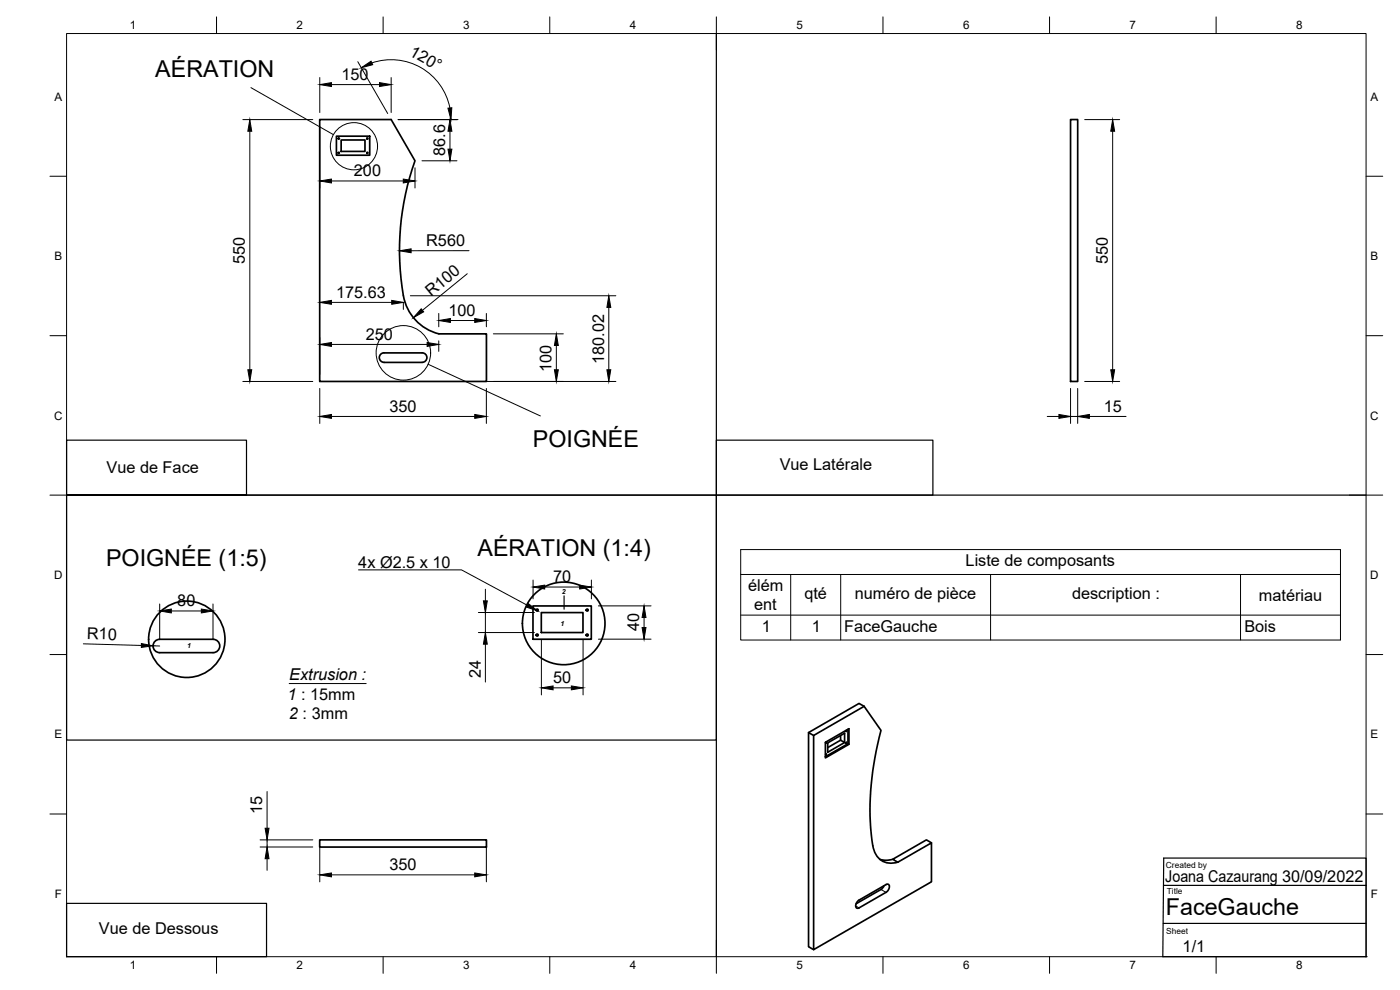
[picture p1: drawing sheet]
<svg xmlns="http://www.w3.org/2000/svg" width="420mm" height="297mm" viewBox="0 0 420 297" stroke-linecap="round" stroke-linejoin="round" font-family="sans-serif">
<!-- layer: Visible -->
<g fill="none" stroke="#000" stroke-width=".51">
<path d="M321.3 35.9h2.1v78.6h-2.1zM101 40.9h10v5.7h-10zM102.4 42h7.1v3.4h-7.1zM121.1 88.7a14.3 14.3 0 0 0 10.6 11.5h14.3v14.3h-50.1v-78.6h21.5l7.1 12.3a80 80 0 0 0-3.4 40.5M126.7 105.9h-11.4a1.43 1.43 0 0 0-1.5 1.4 1.43 1.43 0 0 0 1.5 1.4h11.4M126.7 105.9a1.43 1.43 0 0 1 1.4 1.4 1.43 1.43 0 0 1-1.4 1.4M46.5 192.4l1.4-.6h16.1a2 2 0 0 1 2 2 2 2 0 0 1-2.1 2h-16a2 2 0 0 1-1.8-1.2 2 2 0 0 1 .4-2.2zM160 181.8h17.5v10h-17.5zM162.5 183.8h12.5v6h-12.5zM254 219.2l-.1 .3zM254.5 218.8v4.3M259.3 211.9l-15.1 8.8v64.2l35.3-20.3v-11.7l-10.1 5.8"/>
<path d="M259.3 211.9l5.1 7.2a82.2 82.2 0 0 0-2.2 35.6 5.4 5.4 0 0 0 7.3 4M259.3 211.9l-1.5-.8-15.1 8.7M244.2 220.7l-1.5-.9v64.3l1.5 .8M247.9 222.7l-.1 .3zM247.9 226.2l-.1 .3zM252.3 220.7v1.4l1.2 .7v-2.8l-5.1 2.9v2.8l5.1-2.9M252.3 222.1l-3.9 2.2M254 222.7l-.1 .3zM254.8 223.3v-4.7l-7.1 4.1v4.7l7.1-4.1-.3-.2-6.8 3.9M95.9 252h50.1v2.2h-50.1zM267.9 257.8l-2.3 .3-1.6-.3M279.5 252.9l-1.5-.9-10.1 5.8 1.5 .9"/>
<path d="M265.3 265.8l-.9 1.1-7.5 4.3M265.9 265.4l-8.1 4.7M265.9 265.4a.63 .63 0 0 1 .7-.1 .63 .63 0 0 1 .3 .7l-.4 1.2-.6 .5-8.1 4.7a.63 .63 0 0 1-.7 .1 .63 .63 0 0 1-.3-.7l.2-.8 .8-.9"/>
<circle cx="101.7" cy="41.6" r=".18"/>
<circle cx="101.7" cy="45.9" r=".18"/>
<circle cx="110.2" cy="45.9" r=".18"/>
<circle cx="110.2" cy="41.6" r=".18"/>
<circle cx="56.1" cy="191.8" r="11.5"/>
<circle cx="161.2" cy="190.5" r=".31"/>
<circle cx="161.2" cy="183" r=".31"/>
<circle cx="169.2" cy="187" r="12.4"/>
<circle cx="176.2" cy="183" r=".31"/>
<circle cx="176.2" cy="190.5" r=".31"/>
</g>
<!-- layer: Visible Narrow -->
<path d="M256.8 271.8l1 .6M264.4 266.9l1.5 .8" fill="none" stroke="#000" stroke-width=".3"/>
<!-- layer: Border -->
<g fill="none" stroke="#000" stroke-width=".3">
<path d="M20 10.1h390v276.9h-390zM65 5.1v5M115 5.1v5M165 5.1v5M215 5.1v10M265 5.1v5M315 5.1v5M365 5.1v5M15 52.9h5M410 52.9h5M15 100.7h5M410 100.7h5"/>
<path d="M15 148.6h10M405 148.6h10M15 196.4h5M410 196.4h5M15 244.2h5M410 244.2h5M65 287v5M115 287v5M165 287v5M215 282.1v9.9M265 287v5M315 287v5"/>
<path d="M365 287v5"/>
</g>
<!-- layer: TitleBlock -->
<path d="M349.2 257.5h60.8v29.5h-61l.2-29.5M349.1 277.1h60.9M349.3 265.6h60.8" fill="none" stroke="#000" stroke-width=".36"/>
<circle cx="410" cy="287" r=".18" fill="#000"/>
<!-- layer: Parts Lists -->
<path d="M222.3 164.9h180v27.1h-180zM222.3 172.4h180M237.3 172.4v19.6M252.3 172.4v19.6M297.3 172.4v19.6M372.3 172.4v19.6M222.3 184.6h180" fill="none" stroke="#000" stroke-width=".3"/>
<!-- layer: Sketch1 -->
<path d="M215 10.1v276.9M215 132.1h65v16.5h-65zM20 148.6v-16.5h54v16.5h-54h390M20 148.6h195v73.4h-195zM20 271h60v16h-60z" fill="none" stroke="#000" stroke-width=".36"/>
<!-- layer: FD_Dimensions -->
<g fill="none" stroke="#000" stroke-width=".3">
<path d="M107.4 18.5l9 15.6M111.6 18.9a18 18 0 0 1 23.4 13.5M72.9 35.9h21M75 39.4v71.5M96 23.3v10.5M96 38v18.4M99.5 25.4h14.4M117.4 23.3v10.5M119.5 35.9h18M135 39.4v5.4M325.5 35.9h10.5M333.9 39.4v71.5"/>
<path d="M99.5 54.3h21.5M124.5 50.3v6.1M126.6 48.2h10.5M140.8 75.2h-17.4M99.5 90.7h18.1M121.1 90.8v2M123.1 88.7h61.7M131.7 94.1v4M135.2 96.2h7.3M140.2 82.1l-13.4 11M146 94.1v4M182.7 92.2v18.7"/>
<path d="M72.9 114.5h21M96 101.2v11.1M96 116.6v10.4M98.1 114.5h86.7M99.5 103.3h28.7M131.7 102.3v3.1M146 116.6v10.4M148.1 100.2h21M167 103.7v7.2M321.3 116.6v10.4M323.4 116.6v10.4M325.5 114.5h10.5"/>
<path d="M99.5 125h43M314.3 125h3.5M321.3 125h2.1M326.9 125h11M145.7 176.8v3.5M160 174v5.7M163.5 176.1h10.5M177.5 174v5.7M25 193.2l17.4 .5M45.9 193.8h2M47.9 181.2v10.5M51.4 183.3h9"/>
<path d="M63.9 181.2v10.5M143.6 183.8h16.8M143.6 189.8h16.8M145.7 183.8v6M145.7 193.3v11.3M162.5 191.9v16.6M175 191.9v16.6M179.6 181.8h15.8M179.6 191.8h15.8M193.3 185.3v3M166 206.4h5.5M80.2 237.5v11"/>
<path d="M78.1 252h15.8M78.1 254.1h15.8M80.2 252v2.1M80.2 257.6v3.5M96 254.1v10.5M146 254.1v10.5M99.5 262.5h43"/>
</g>
<g fill="#000" stroke="#000" stroke-width=".3">
<path d="M108.4 20.3l3-1.9 .4 1zM75 35.9l.5 3.5h-1.1zM96 25.4l3.5-.6v1.2zM113.9 24.8l3.5 .6-3.5 .6zM135 35.9l.6 3.5h-1.1zM134.4 32.5l1.2-.2-.3 3.6zM333.9 35.9l.6 3.5h-1.1zM96 54.3l3.5-.6v1.2zM121 53.7l3.5 .6-3.5 .6zM134.5 44.8h1.1l-.6 3.4zM119.9 75.3l3.5-.6v1.1zM96 90.7l3.5-.6v1.2z"/>
<path d="M117.6 90.1l3.5 .6-3.5 .6zM126.4 92.7l.7 .9-3 1.7zM131.7 96.2l3.5-.6v1.1zM142.5 95.6l3.5 .6-3.5 .5zM182.7 88.7l.6 3.5h-1.2zM74.4 110.9h1.1l-.5 3.6zM96 103.3l3.5-.5v1.1zM128.2 102.8l3.5 .5-3.5 .6zM166.4 110.9h1.2l-.6 3.6zM167 100.2l.6 3.5h-1.2zM182.1 110.9h1.2l-.6 3.6zM333.4 110.9h1.1l-.6 3.6z"/>
<path d="M96 125l3.5-.6v1.1zM142.5 124.4l3.5 .6-3.5 .5zM317.8 124.4l3.5 .6-3.5 .5zM323.4 125l3.5-.6v1.1zM160 176.1l3.5-.5v1.1zM174 175.6l3.5 .5-3.5 .6zM42.4 193.1l3.5 .7-3.5 .5zM47.9 183.3l3.5-.6v1.2zM60.4 182.7l3.5 .6-3.5 .6zM145.1 180.3h1.1l-.5 3.5zM145.7 189.8l.5 3.5h-1.1zM193.3 181.8l.6 3.5h-1.2z"/>
<path d="M192.7 188.3h1.2l-.6 3.5zM162.5 206.4l3.5-.6v1.2zM171.5 205.8l3.5 .6-3.5 .6zM80.2 254.1l.5 3.5h-1.1zM79.6 248.5h1.1l-.5 3.5zM96 262.5l3.5-.6v1.2zM142.5 261.9l3.5 .6-3.5 .6z"/>
</g>
<!-- layer: Notes -->
<path d="M86.8 205.1h23.1" fill="none" stroke="#000" stroke-width=".3"/>
<!-- layer: Detail Boundary -->
<g fill="none" stroke="#000" stroke-width=".3">
<path d="M75.3 26.3l24.8 14.1M128.5 109.3l33.7 15.5"/>
<circle cx="106.2" cy="43.9" r="7.1"/>
<circle cx="121.1" cy="105.9" r="8.2"/>
</g>
<!-- layer: Hole Notes -->
<path d="M158.6 181.1l2.8 2.2-3.4-1.1z" fill="#000" stroke="#000" stroke-width=".3"/>
<path d="M107.6 171h30.9l19.8 10.6" fill="none" stroke="#000" stroke-width=".3"/>
<!-- layer: Sketch2 -->
<path d="M169.3 178.8v4" fill="none" stroke="#000" stroke-width=".36"/>
<g font-size="7">
<text x="46.6" y="23">AÉRATION</text>
<text x="160" y="134.2">POIGNÉE</text>
<text x="143.3" y="166.8">AÉRATION (1:4)</text>
<text x="31.8" y="169.8">POIGNÉE (1:5)</text>
<text x="349.9" y="274.7">FaceGauche</text>
</g>
<g font-size="4.9">
<text x="122.6" y="16.5" transform="rotate(30 122.6 16.5)">120°</text>
<text x="102.4" y="23.9">150</text>
<text x="133.6" y="46.8" transform="rotate(-90 133.6 46.8)">86.6</text>
<text x="106.2" y="52.8">200</text>
<text x="127.9" y="73.8">R560</text>
<text x="73.5" y="79.2" transform="rotate(-90 73.5 79.2)">550</text>
<text x="332.5" y="79.2" transform="rotate(-90 332.5 79.2)">550</text>
<text x="100.9" y="89.3">175.63</text>
<text x="129.3" y="89.1" transform="rotate(-39 129.3 89.1)">R100</text>
<text x="134.6" y="94.7">100</text>
<text x="109.8" y="101.9">250</text>
<text x="165.5" y="111.5" transform="rotate(-90 165.5 111.5)">100</text>
<text x="181.3" y="109.2" transform="rotate(-90 181.3 109.2)">180.02</text>
<text x="116.9" y="123.5">350</text>
<text x="331.3" y="123.5">15</text>
<text x="32" y="141.9">Vue de Face</text>
<text x="234" y="141.1">Vue Latérale</text>
<text x="107.5" y="170.3">4x Ø2.5 x 10</text>
<text x="289.8" y="169.9">Liste de composants</text>
<text x="166" y="174.7">70</text>
<text x="224.6" y="177.3">élém</text>
<text x="241.4" y="179.7">qté</text>
<text x="256.5" y="179.7">numéro de pièce</text>
<text x="321.7" y="179.7">description :</text>
<text x="53.2" y="181.8">80</text>
<text x="226.3" y="183.1">ent</text>
<text x="377.8" y="180.2">matériau</text>
<text x="26.1" y="191.7" transform="rotate(2 26.1 191.7)">R10</text>
<text x="191.8" y="189.4" transform="rotate(-90 191.8 189.4)">40</text>
<text x="228.6" y="189.5">1</text>
<text x="243.6" y="189.5">1</text>
<text x="253.4" y="189.6">FaceGauche</text>
<text x="373.4" y="189.6">Bois</text>
<text x="144.3" y="203.4" transform="rotate(-90 144.3 203.4)">24</text>
<text x="86.3" y="209.9">1 : 15mm</text>
<text x="86.8" y="204.1">Extrusion :</text>
<text x="166" y="204.9">50</text>
<text x="86.7" y="215.7">2 : 3mm</text>
<text x="78.7" y="244.1" transform="rotate(-90 78.7 244.1)">15</text>
<text x="116.9" y="261">350</text>
<text x="349.7" y="264.6">Joana Cazaurang 30/09/2022</text>
<text x="29.7" y="280.1">Vue de Dessous</text>
<text x="354.9" y="285.6">1/1</text>
</g>
<g font-size="3.5">
<text x="39" y="8.8">1</text>
<text x="89" y="8.8">2</text>
<text x="139" y="8.8">3</text>
<text x="189" y="8.8">4</text>
<text x="239" y="8.8">5</text>
<text x="289" y="8.8">6</text>
<text x="339" y="8.8">7</text>
<text x="389" y="8.8">8</text>
<text x="16.3" y="30.2">A</text>
<text x="411.3" y="30.2">A</text>
<text x="16.3" y="78">B</text>
<text x="411.3" y="78">B</text>
<text x="16.2" y="125.9">C</text>
<text x="411.2" y="125.9">C</text>
<text x="16.2" y="173.7">D</text>
<text x="411.2" y="173.7">D</text>
<text x="16.3" y="221.6">E</text>
<text x="411.3" y="221.6">E</text>
<text x="16.4" y="269.4">F</text>
<text x="411.4" y="269.4">F</text>
<text x="39" y="290.8">1</text>
<text x="89" y="290.8">2</text>
<text x="139" y="290.8">3</text>
<text x="189" y="290.8">4</text>
<text x="239" y="290.8">5</text>
<text x="289" y="290.8">6</text>
<text x="339" y="290.8">7</text>
<text x="389" y="290.8">8</text>
</g>
<g font-size="2.5">
<text x="349.9" y="260.3">Created by</text>
<text x="350.2" y="268.3">Title</text>
<text x="350" y="280.1">Sheet</text>
</g>
<g font-size="2.1">
<text x="168.6" y="178.3">2</text>
<text x="168.2" y="187.9">1</text>
<text x="56.2" y="194.6">1</text>
</g>
</svg>
